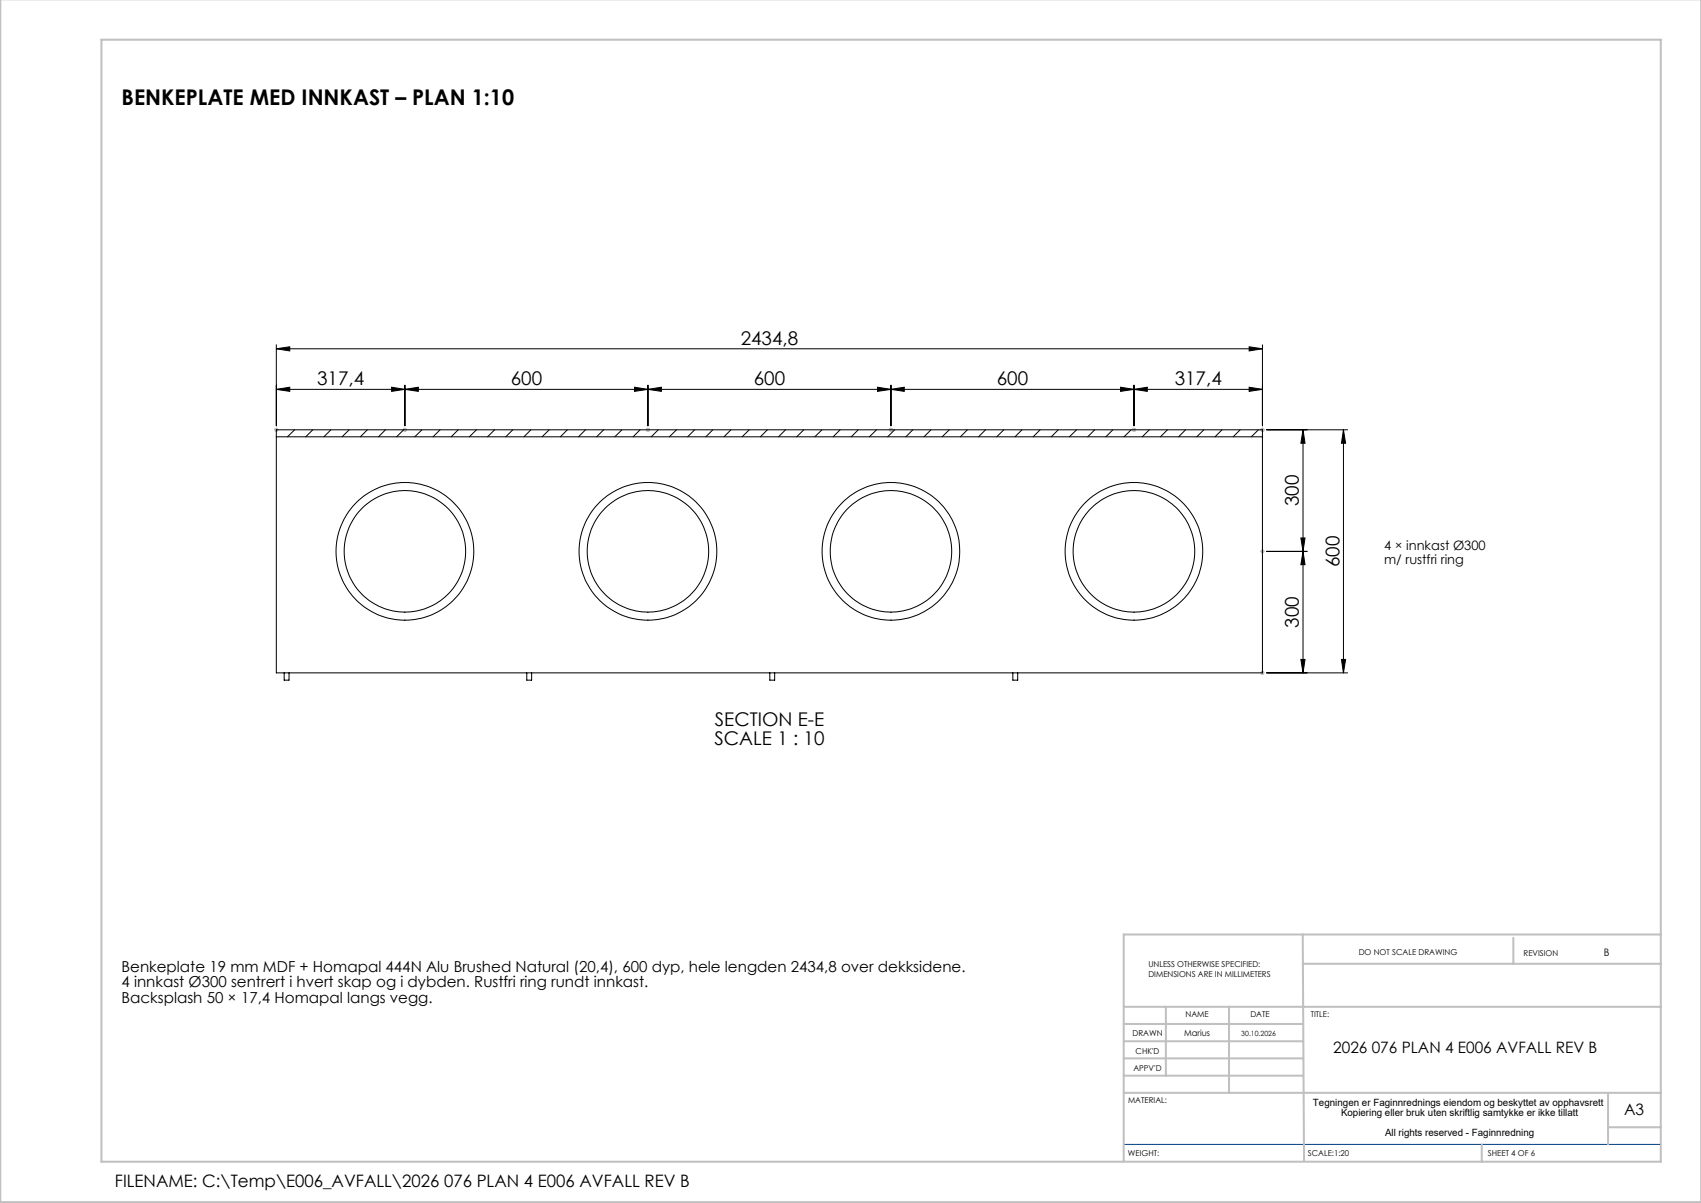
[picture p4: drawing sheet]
<svg xmlns="http://www.w3.org/2000/svg" width="420mm" height="297mm" viewBox="0 0 420 297" stroke-linecap="round" stroke-linejoin="round" font-family="sans-serif">
<g fill="none" stroke="#000" stroke-width=".25">
<path d="M68.2 96.1l3.3-.5v1zM68.2 86.1l3.3-.5v1zM68.2 85.1v20M68.2 96.1h243.5M68.2 86.1h243.5M96.7 95.6l3.3 .5-3.3 .5zM100 96.1l3.3-.5v1zM100 95.1v10M156.7 95.6l3.3 .5-3.3 .5zM160 96.1l3.3-.5v1zM160 95.1v10M216.7 95.6l3.3 .5-3.3 .5z"/>
<path d="M220 96.1l3.3-.5v1zM220 95.1v10M276.7 95.6l3.3 .5-3.3 .5zM280 96.1l3.3-.5v1zM280 95.1v10M308.4 95.6l3.3 .5-3.3 .5zM308.4 85.6l3.3 .5-3.3 .5zM311.7 85.1v20M68.2 106.1h243.5v60h-243.5zM68.2 107.8h243.5M72.7 106.1l-1.7 1.7M77.2 106.1l-1.7 1.7"/>
<path d="M81.7 106.1l-1.7 1.7M86.2 106.1l-1.7 1.7M90.7 106.1l-1.7 1.7M95.2 106.1l-1.7 1.7M99.7 106.1l-1.8 1.7M104.2 106.1l-1.8 1.7M108.7 106.1l-1.8 1.7M113.1 106.1l-1.7 1.7M117.7 106.1l-1.8 1.7M122.1 106.1l-1.7 1.7M126.6 106.1l-1.7 1.7M131.1 106.1l-1.7 1.7"/>
<path d="M135.6 106.1l-1.8 1.7M140.1 106.1l-1.7 1.7M144.6 106.1l-1.8 1.7M149 106.1l-1.7 1.7M153.6 106.1l-1.8 1.7M158 106.1l-1.7 1.7M162.5 106.1l-1.7 1.7M167 106.1l-1.7 1.7M171.5 106.1l-1.7 1.7M176 106.1l-1.7 1.7M180.5 106.1l-1.7 1.7M185 106.1l-1.8 1.7"/>
<path d="M189.5 106.1l-1.8 1.7M194 106.1l-1.8 1.7M198.5 106.1l-1.8 1.7M203 106.1l-1.8 1.7M207.4 106.1l-1.7 1.7M211.9 106.1l-1.7 1.7M216.4 106.1l-1.7 1.7M220.9 106.1l-1.7 1.7M225.4 106.1l-1.7 1.7M229.9 106.1l-1.8 1.7M234.4 106.1l-1.8 1.7M238.9 106.1l-1.8 1.7"/>
<path d="M243.3 106.1l-1.7 1.7M247.9 106.1l-1.8 1.7M252.3 106.1l-1.7 1.7M256.8 106.1l-1.7 1.7M261.3 106.1l-1.7 1.7M265.8 106.1l-1.7 1.7M270.3 106.1l-1.7 1.7M274.8 106.1l-1.8 1.7M279.3 106.1l-1.8 1.7M283.8 106.1l-1.8 1.7M288.3 106.1l-1.8 1.7M292.7 106.1l-1.7 1.7"/>
<path d="M297.3 106.1l-1.8 1.7M301.7 106.1l-1.7 1.7M306.2 106.1l-1.7 1.7M310.7 106.1l-1.7 1.7M312.7 106.1h20M321.7 106.1l.5 3.3h-1zM321.7 106.1v60M331.7 106.1l.5 3.3h-1zM331.7 106.1v60M312.7 136.1h10M321.2 132.8h1l-.5 3.3zM321.7 136.1l.5 3.3h-1z"/>
<path d="M70.2 166.1v1.8h1.2v-1.8M130.1 166.1v1.8h1.2v-1.8M190.1 166.1v1.8h1.2v-1.8M250.1 166.1v1.8h1.2v-1.8M312.7 166.1h20M321.2 162.8h1l-.5 3.3zM331.2 162.8h1l-.5 3.3z"/>
<circle cx="100" cy="136.1" r="17"/>
<circle cx="100" cy="136.1" r="15"/>
<circle cx="160" cy="136.1" r="17"/>
<circle cx="160" cy="136.1" r="15"/>
<circle cx="220" cy="136.1" r="17"/>
<circle cx="220" cy="136.1" r="15"/>
<circle cx="280" cy="136.1" r="15"/>
<circle cx="280" cy="136.1" r="17"/>
</g>
<g fill="none" stroke="#c0c0c0" stroke-width=".25">
<path d="M67.7 106.1h1.1M67.9 105.8l.7 .7M68.2 105.6v1M68.6 105.8l-.7 .7M99.5 106.1h1M99.6 105.8l.7 .7M100 105.6v1M100.3 105.8l-.7 .7M159.5 106.1h1M159.6 105.8l.7 .7M160 105.6v1M160.3 105.8l-.7 .7"/>
<path d="M219.5 106.1h1M219.6 105.8l.7 .7M220 105.6v1M220.3 105.8l-.7 .7M279.5 106.1h1M279.6 105.8l.8 .7M280 105.6v1M280.4 105.8l-.8 .7M311.2 106.1h1M311.4 105.8l.7 .7M311.7 105.6v1M312.1 105.8l-.7 .7"/>
<path d="M311.2 136.1h1M311.4 135.8l.7 .7M311.7 135.6v1M312.1 135.8l-.7 .7M311.2 166.1h1M311.4 165.8l.7 .7M311.7 165.6v1M312.1 165.8l-.7 .7"/>
</g>
<path d="M277.5 282.5h132.6" fill="none" stroke="#004080" stroke-width=".25"/>
<g fill="none" stroke="#c0c0c0" stroke-width=".5">
<path d="M.1 -.1v296.9h419.9M25 9.8h385.1v277h-385.1zM321.7 230.7l.3 55.8M321.7 237.9h88.4M373.7 231.6v6.3M410.1 230.7h-132.6v56M277.5 248.6h132.6M277.5 257.1h44.2M277.5 252.8h44.2M287.9 248.6v17M303.5 248.6v21.2M277.5 265.6h44.2"/>
<path d="M277.5 261.3h44.2M277.5 269.8h132.6M397.1 269.8v12.7M397.1 278.3h13M365.9 282.5v4.3"/>
</g>
<g fill="#000">
<path d="M68.2 96.1l3.3-.5v1zM96.7 95.6l3.3 .5-3.3 .5zM100 96.1l3.3-.5v1zM156.7 95.6l3.3 .5-3.3 .5zM160 96.1l3.3-.5v1zM216.7 95.6l3.3 .5-3.3 .5zM220 96.1l3.3-.5v1zM276.7 95.6l3.3 .5-3.3 .5zM280 96.1l3.3-.5v1zM308.4 95.6l3.3 .5-3.3 .5zM68.2 86.1l3.3-.5v1zM308.4 85.6l3.3 .5-3.3 .5z"/>
<path d="M321.7 106.1l.5 3.3h-1zM321.2 132.8h1l-.5 3.3zM321.7 136.1l.5 3.3h-1zM321.2 162.8h1l-.5 3.3zM331.7 106.1l.5 3.3h-1zM331.2 162.8h1l-.5 3.3z"/>
</g>
<text font-size="5.3" x="30" y="26">BENKEPLATE MED INNKAST – PLAN 1:10</text>
<g font-size="4.7">
<text x="182.9" y="85.1">2434,8</text>
<text x="78.3" y="95.1">317,4</text>
<text x="126.1" y="95.1">600</text>
<text x="186.1" y="95.1">600</text>
<text x="246.1" y="95.1">600</text>
<text x="290.1" y="95.1">317,4</text>
<text x="320.7" y="125" transform="rotate(-90 320.7 125)">300</text>
<text x="330.7" y="140" transform="rotate(-90 330.7 140)">600</text>
<text x="320.7" y="155" transform="rotate(-90 320.7 155)">300</text>
<text x="176.5" y="179.3">SECTION E-E</text>
<text x="176.4" y="183.9">SCALE 1 : 10</text>
</g>
<text font-size="4.2" x="28.4" y="293.1">FILENAME: C:\Temp\E006_AVFALL\2026 076 PLAN 4 E006 AVFALL REV B</text>
<g font-size="3.9">
<text x="329.2" y="259.9">2026 076 PLAN 4 E006 AVFALL REV B</text>
<text x="401" y="275.4">A3</text>
</g>
<g font-size="3.7">
<text x="30" y="240">Benkeplate 19 mm MDF + Homapal 444N Alu Brushed Natural (20,4), 600 dyp, hele lengden 2434,8 over dekksidene.</text>
<text x="30" y="243.8">4 innkast Ø300 sentrert i hvert skap og i dybden. Rustfri ring rundt innkast.</text>
<text x="30" y="247.6">Backsplash 50 × 17,4 Homapal langs vegg.</text>
</g>
<g font-size="3.2">
<text x="341.7" y="135.8">4 × innkast Ø300</text>
<text x="341.7" y="139.2">m/ rustfri ring</text>
</g>
<g font-size="2.5">
<text x="396" y="235.9">B</text>
<text x="324.2" y="273">Tegningen er Faginnrednings eiendom og beskyttet av opphavsrett</text>
<text x="331.1" y="275.4">Kopiering eller bruk uten skriftlig samtykke er ikke tillatt</text>
<text x="342" y="280.4">All rights reserved - Faginnredning</text>
</g>
<text font-size="2.1" x="292.4" y="255.9">Marius</text>
<g font-size="2">
<text x="283.6" y="238.6">UNLESS OTHERWISE SPECIFIED:</text>
<text x="335.5" y="235.8">DO NOT SCALE DRAWING</text>
<text x="376.2" y="236">REVISION</text>
<text x="283.6" y="241.1">DIMENSIONS ARE IN MILLIMETERS</text>
<text x="292.7" y="251.1">NAME</text>
<text x="308.7" y="251.1">DATE</text>
<text x="323.7" y="251.1">TITLE:</text>
<text x="279.6" y="255.9">DRAWN</text>
<text x="280.4" y="260.1">CHK'D</text>
<text x="279.9" y="264.4">APPV'D</text>
<text x="278.5" y="272.3">MATERIAL:</text>
<text x="278.5" y="285.3">WEIGHT:</text>
<text x="323" y="285.4">SCALE:1:20</text>
<text x="367.4" y="285.4">SHEET 4 OF 6</text>
</g>
<text font-size="1.8" x="306.5" y="255.9">30.10.2026</text>
</svg>
